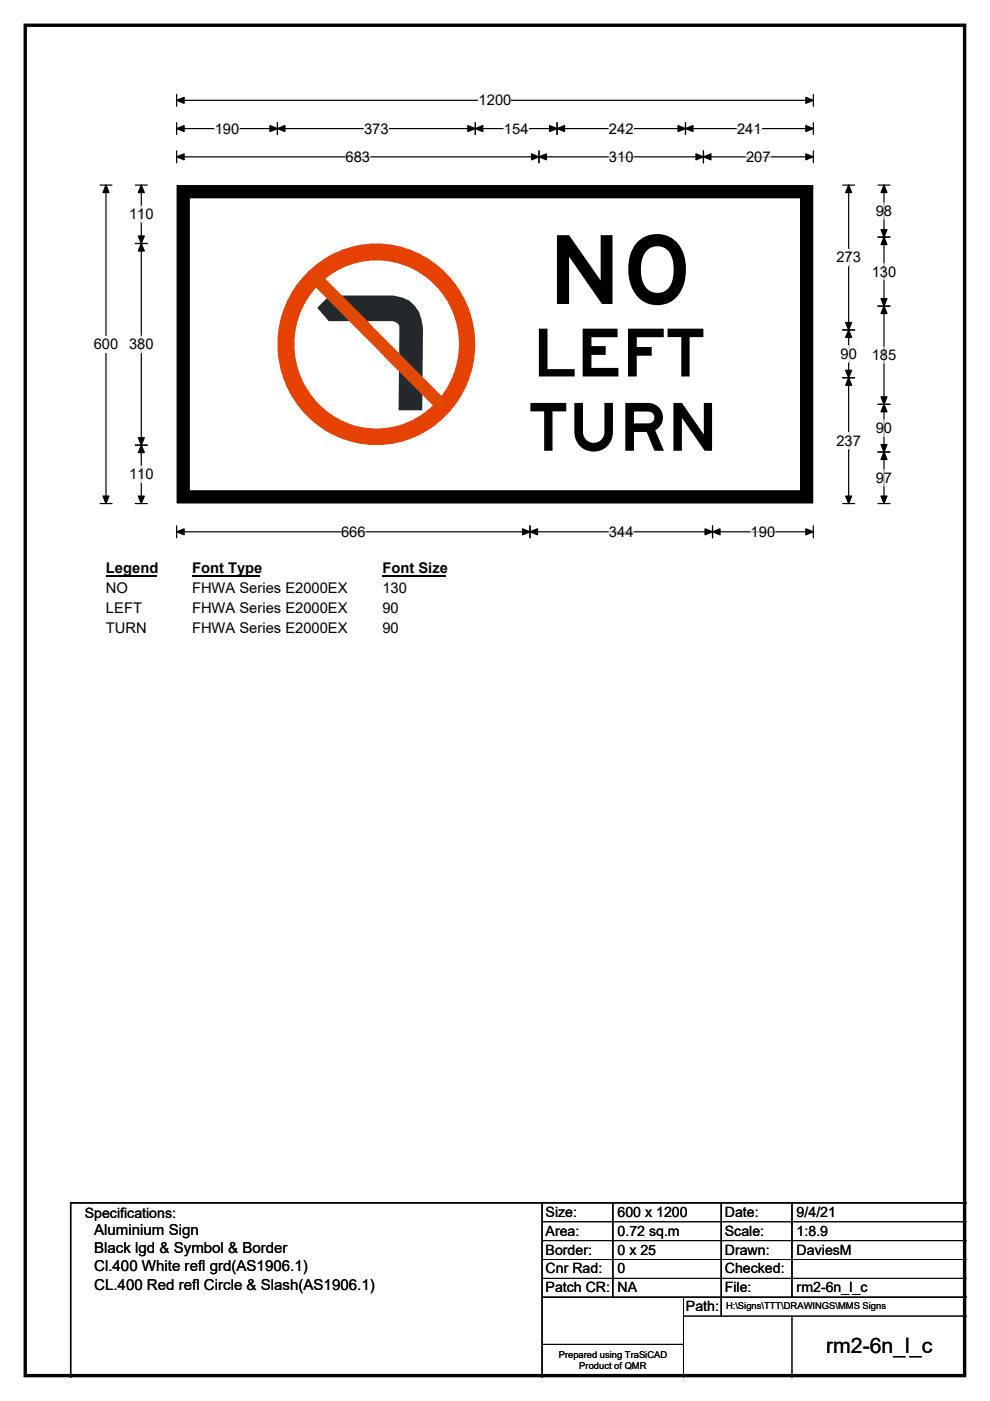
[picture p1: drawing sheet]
<svg xmlns="http://www.w3.org/2000/svg" width="210mm" height="297mm" viewBox="0 0 210 297" stroke-linecap="round" stroke-linejoin="round" font-family="sans-serif">
<path d="M5.4 5.4h199.2v286.3h-199.2z" fill="none" stroke="#000" stroke-width=".72"/>
<path d="M37.5 21.3h135M37.5 20v2.5M172.5 20v2.5" fill="none" stroke="#000" stroke-width=".25"/>
<path d="M37.5 21.3l1.6-.7v1.3zM170.9 20.6l1.6 .7-1.6 .6z" fill="#000" stroke="#000" stroke-width=".25"/>
<path d="M101.5 19.5h7v3.5h-7z" fill="#fff"/>
<g fill="none" stroke="#000" stroke-width=".25">
<path d="M21.2 39.2h2.5M22.5 39.2v67.6M37.5 27.3h135M37.5 26v2.5M37.5 32v2.5M37.5 33.3h135M58.8 26v2.5M100.8 26v2.5M114.3 32v2.5M118.2 26v2.5M145.4 26v2.5M149.2 32v2.5"/>
<path d="M172.5 26v2.5M172.5 32v2.5M21.2 106.8h2.5M37.5 111.5v2.5M37.5 112.8h135M112.4 111.5v2.5M151.1 111.5v2.5M172.5 111.5v2.5"/>
</g>
<g fill="#000" stroke="#000" stroke-width=".25">
<path d="M22.5 39.2l.6 1.6h-1.3zM37.5 27.3l1.6-.7v1.3zM37.5 33.3l1.6-.7v1.3zM58.8 27.3l1.6-.7v1.3zM57.3 26.6l1.5 .7-1.5 .6zM99.2 26.6l1.6 .7-1.6 .6zM100.8 27.3l1.6-.7v1.3zM114.3 33.3l1.6-.7v1.3zM112.7 32.6l1.6 .7-1.6 .6zM116.6 26.6l1.6 .7-1.6 .6zM118.2 27.3l1.5-.7v1.3zM143.8 26.6l1.6 .7-1.6 .6z"/>
<path d="M145.4 27.3l1.6-.7v1.3zM147.6 32.6l1.6 .7-1.6 .6zM149.2 33.3l1.6-.7v1.3zM170.9 26.6l1.6 .7-1.6 .6zM170.9 32.6l1.6 .7-1.6 .6zM21.8 105.2h1.3l-.6 1.6zM37.5 112.8l1.6-.7v1.3zM112.4 112.8l1.6-.7v1.3zM110.8 112.1l1.6 .7-1.6 .6zM149.5 112.1l1.6 .7-1.6 .6zM151.1 112.8l1.6-.7v1.3zM170.9 112.1l1.6 .7-1.6 .6z"/>
</g>
<path d="M45.6 27.3h5.2M73.3 33.3h5.2M77.2 27.3h5.2M106.9 27.3h5.2M129.2 27.3h5.2M129.2 33.3h5.2M156.3 27.3h5.2M158.2 33.3h5.2M72.3 112.8h5.3M129.2 112.8h5.2M159.2 112.8h5.2" fill="none" stroke="#fff" stroke-width=".25"/>
<path d="M19.9 71.3h5.2v3.5h-5.2z" fill="#fff"/>
<g fill="none" stroke="#000" stroke-width=".25">
<path d="M28.7 39.2h2.5M30 39.2v67.6M178.7 39.2h2.6M180 39.2v67.6M186.2 39.2h2.6M187.5 39.2v67.6M28.7 51.6h2.5M186.2 50.3h2.6M178.7 70h2.6M186.2 64.9h2.6M28.7 94.4h2.5M178.7 80.1h2.6"/>
<path d="M186.2 85.7h2.6M186.2 95.8h2.6M28.7 106.8h2.5M178.7 106.8h2.6M186.2 106.8h2.6"/>
</g>
<g fill="#000" stroke="#000" stroke-width=".25">
<path d="M30 39.2l.6 1.6h-1.3zM180 39.2l.6 1.6h-1.2zM187.5 39.2l.6 1.6h-1.2zM30 51.6l.6 1.6h-1.3zM29.3 50h1.3l-.6 1.6zM187.5 50.3l.6 1.6h-1.2zM186.9 48.7h1.2l-.6 1.6zM180 70l.6 1.5h-1.2zM179.4 68.4h1.2l-.6 1.6zM186.9 63.3h1.2l-.6 1.6zM187.5 64.9l.6 1.6h-1.2zM29.3 92.8h1.3l-.6 1.6z"/>
<path d="M30 94.4l.6 1.6h-1.3zM179.4 78.5h1.2l-.6 1.6zM180 80.1l.6 1.6h-1.2zM186.9 84.1h1.2l-.6 1.6zM187.5 85.7l.6 1.6h-1.2zM186.9 94.3h1.2l-.6 1.5zM187.5 95.8l.6 1.6h-1.2zM29.3 105.2h1.3l-.6 1.6zM179.4 105.2h1.2l-.6 1.6zM186.9 105.2h1.2l-.6 1.6z"/>
</g>
<path d="M30 43.7v3.5M180 52.9v3.4M187.5 43v3.5M187.5 55.8v3.5M30 71.2v3.6M180 73.3v3.5M187.5 73.6v3.4M30 98.8v3.5M180 91.7v3.5M187.5 89v3.5M187.5 99.6v3.4" fill="none" stroke="#fff" stroke-width=".25"/>
<path d="M22.5 118.7h10.7v3.5h-10.7z" fill="#fff"/>
<path d="M22.5 122h10.7" fill="none" stroke="#000" stroke-width=".32"/>
<path d="M40.7 118.7h14.4v3.5h-14.4z" fill="#fff"/>
<path d="M40.7 122h14.4" fill="none" stroke="#000" stroke-width=".32"/>
<path d="M81.1 118.7h13.5v3.5h-13.5z" fill="#fff"/>
<path d="M81.1 122h13.5" fill="none" stroke="#000" stroke-width=".32"/>
<g fill="#fff">
<path d="M22.5 122.9h4.6v3.5h-4.6z"/>
<path d="M40.7 122.9h32.9v3.5h-32.9z"/>
<path d="M81.1 122.9h5.2v3.5h-5.2z"/>
<path d="M22.5 127.1h7.6v3.5h-7.6z"/>
<path d="M40.7 127.1h32.9v3.5h-32.9z"/>
<path d="M81.1 127.1h3.5v3.5h-3.5z"/>
<path d="M22.5 131.3h8.6v3.5h-8.6z"/>
<path d="M40.7 131.3h32.9v3.5h-32.9z"/>
<path d="M81.1 131.3h3.5v3.5h-3.5z"/>
<path d="M37.5 39.3h135v67.4h-135z"/>
</g>
<path d="M37.5 39.2h135v67.5h-135z" fill="none" stroke="#fff" stroke-width=".21"/>
<path d="M38.9 40.6h132.2v64.7h-132.2z" fill="none" stroke="#000" stroke-width="2.8"/>
<path d="M65.6 57.3a20.8 20.8 0 0 1 34 8.6 21.2 21.2 0 0 1-25 27.8 21.5 21.5 0 0 1-9-36.4z" fill-rule="evenodd" fill="#e54200"/>
<path d="M68.1 59.9a17.5 17.5 0 0 1 21.2-1.9 17.5 17.5 0 0 1 7.4 19.9 17.3 17.3 0 0 1-17.7 12.9 17.3 17.3 0 0 1-16.2-14.5 17.9 17.9 0 0 1 5.3-16.4z" fill-rule="evenodd" fill="#fff"/>
<path d="M67.3 65.3l2.6-2.6h13.5a6.2 6.2 0 0 1 6 5.1l.3 1.7-.1 17.5h-5.1l.2-17.2a1.46 1.46 0 0 0-1.5-1.7h-13.5z" fill-rule="evenodd" fill="#23282b"/>
<path d="M65.6 59.6l1.9-2 27.1 27.3-1.9 1.9z" fill="#e14801"/>
<path d="M115 255v37M130 255v20M153 255v24M168 255v20M205 255h-190v37M115 275h90" fill="none" stroke="#000" stroke-width=".3"/>
<path d="M115 259h90M115 263h90M115 267h90M115 271h90M145 279h60M145 275v17M168 279v13M115 285h30" fill="none" stroke="#000" stroke-width=".21"/>
<text font-size="20.3" x="116.2" y="64.5">NO</text>
<g font-size="14.1">
<text x="113" y="79.8">LEFT</text>
<text x="112.1" y="95.6">TURN</text>
</g>
<text font-size="4.5" x="175.2" y="286.9">rm2-6n_l_c</text>
<g font-size="3.2">
<text x="20" y="261.9">Aluminium Sign</text>
<text x="20" y="265.7">Black lgd &amp; Symbol &amp; Border</text>
<text x="20" y="269.6">Cl.400 White refl grd(AS1906.1)</text>
<text x="20" y="273.4">CL.400 Red refl Circle &amp; Slash(AS1906.1)</text>
</g>
<g font-size="3.1">
<text x="101.5" y="22.3">1200</text>
<text x="45.6" y="28.3">190</text>
<text x="77.2" y="28.3">373</text>
<text x="106.9" y="28.3">154</text>
<text x="129.2" y="28.3">242</text>
<text x="156.3" y="28.3">241</text>
<text x="73.3" y="34.3">683</text>
<text x="129.2" y="34.3">310</text>
<text x="158.2" y="34.3">207</text>
<text x="27.4" y="46.5">110</text>
<text x="185.8" y="45.8">98</text>
<text x="177.4" y="55.6">273</text>
<text x="184.9" y="58.6">130</text>
<text x="19.9" y="74.1">600</text>
<text x="27.4" y="74">380</text>
<text x="178.3" y="76.1">90</text>
<text x="184.9" y="76.4">185</text>
<text x="177.4" y="94.5">237</text>
<text x="185.8" y="91.8">90</text>
<text x="27.4" y="101.6">110</text>
<text x="185.8" y="102.4">97</text>
<text x="72.3" y="113.8">666</text>
<text x="129.2" y="113.8">344</text>
<text x="159.2" y="113.8">190</text>
<text x="22.5" y="121.6">Legend</text>
<text x="22.5" y="125.7">NO</text>
<text x="40.7" y="121.6">Font Type</text>
<text x="40.7" y="125.7">FHWA Series E2000EX</text>
<text x="81.1" y="121.6">Font Size</text>
<text x="81.1" y="125.7">130</text>
<text x="22.5" y="129.9">LEFT</text>
<text x="40.7" y="129.9">FHWA Series E2000EX</text>
<text x="81.1" y="129.9">90</text>
<text x="22.5" y="134.1">TURN</text>
<text x="40.7" y="134.1">FHWA Series E2000EX</text>
<text x="81.1" y="134.1">90</text>
</g>
<g font-size="3">
<text x="115.7" y="258">Size:</text>
<text x="131" y="258">600 x 1200</text>
<text x="153.7" y="258">Date:</text>
<text x="169" y="258">9/4/21</text>
<text x="18" y="258.2">Specifications:</text>
<text x="115.7" y="262">Area:</text>
<text x="131" y="262">0.72 sq.m</text>
<text x="153.7" y="262">Scale:</text>
<text x="169" y="262">1:8.9</text>
<text x="115.7" y="266">Border:</text>
<text x="115.7" y="270">Cnr Rad:</text>
<text x="131" y="266">0 x 25</text>
<text x="131" y="270">0</text>
<text x="153.7" y="266">Drawn:</text>
<text x="153.7" y="270">Checked:</text>
<text x="169" y="266">DaviesM</text>
<text x="115.7" y="274">Patch CR:</text>
<text x="131" y="274">NA</text>
<text x="153.7" y="274">File:</text>
<text x="169" y="274">rm2-6n_l_c</text>
<text x="145.5" y="278">Path:</text>
</g>
<g font-size="2">
<text x="154" y="277.6">H:\Signs\TTT\DRAWINGS\MMS Signs</text>
<text x="118.5" y="287.8">Prepared using TraSiCAD</text>
<text x="122.9" y="290.2">Product of QMR</text>
</g>
</svg>
